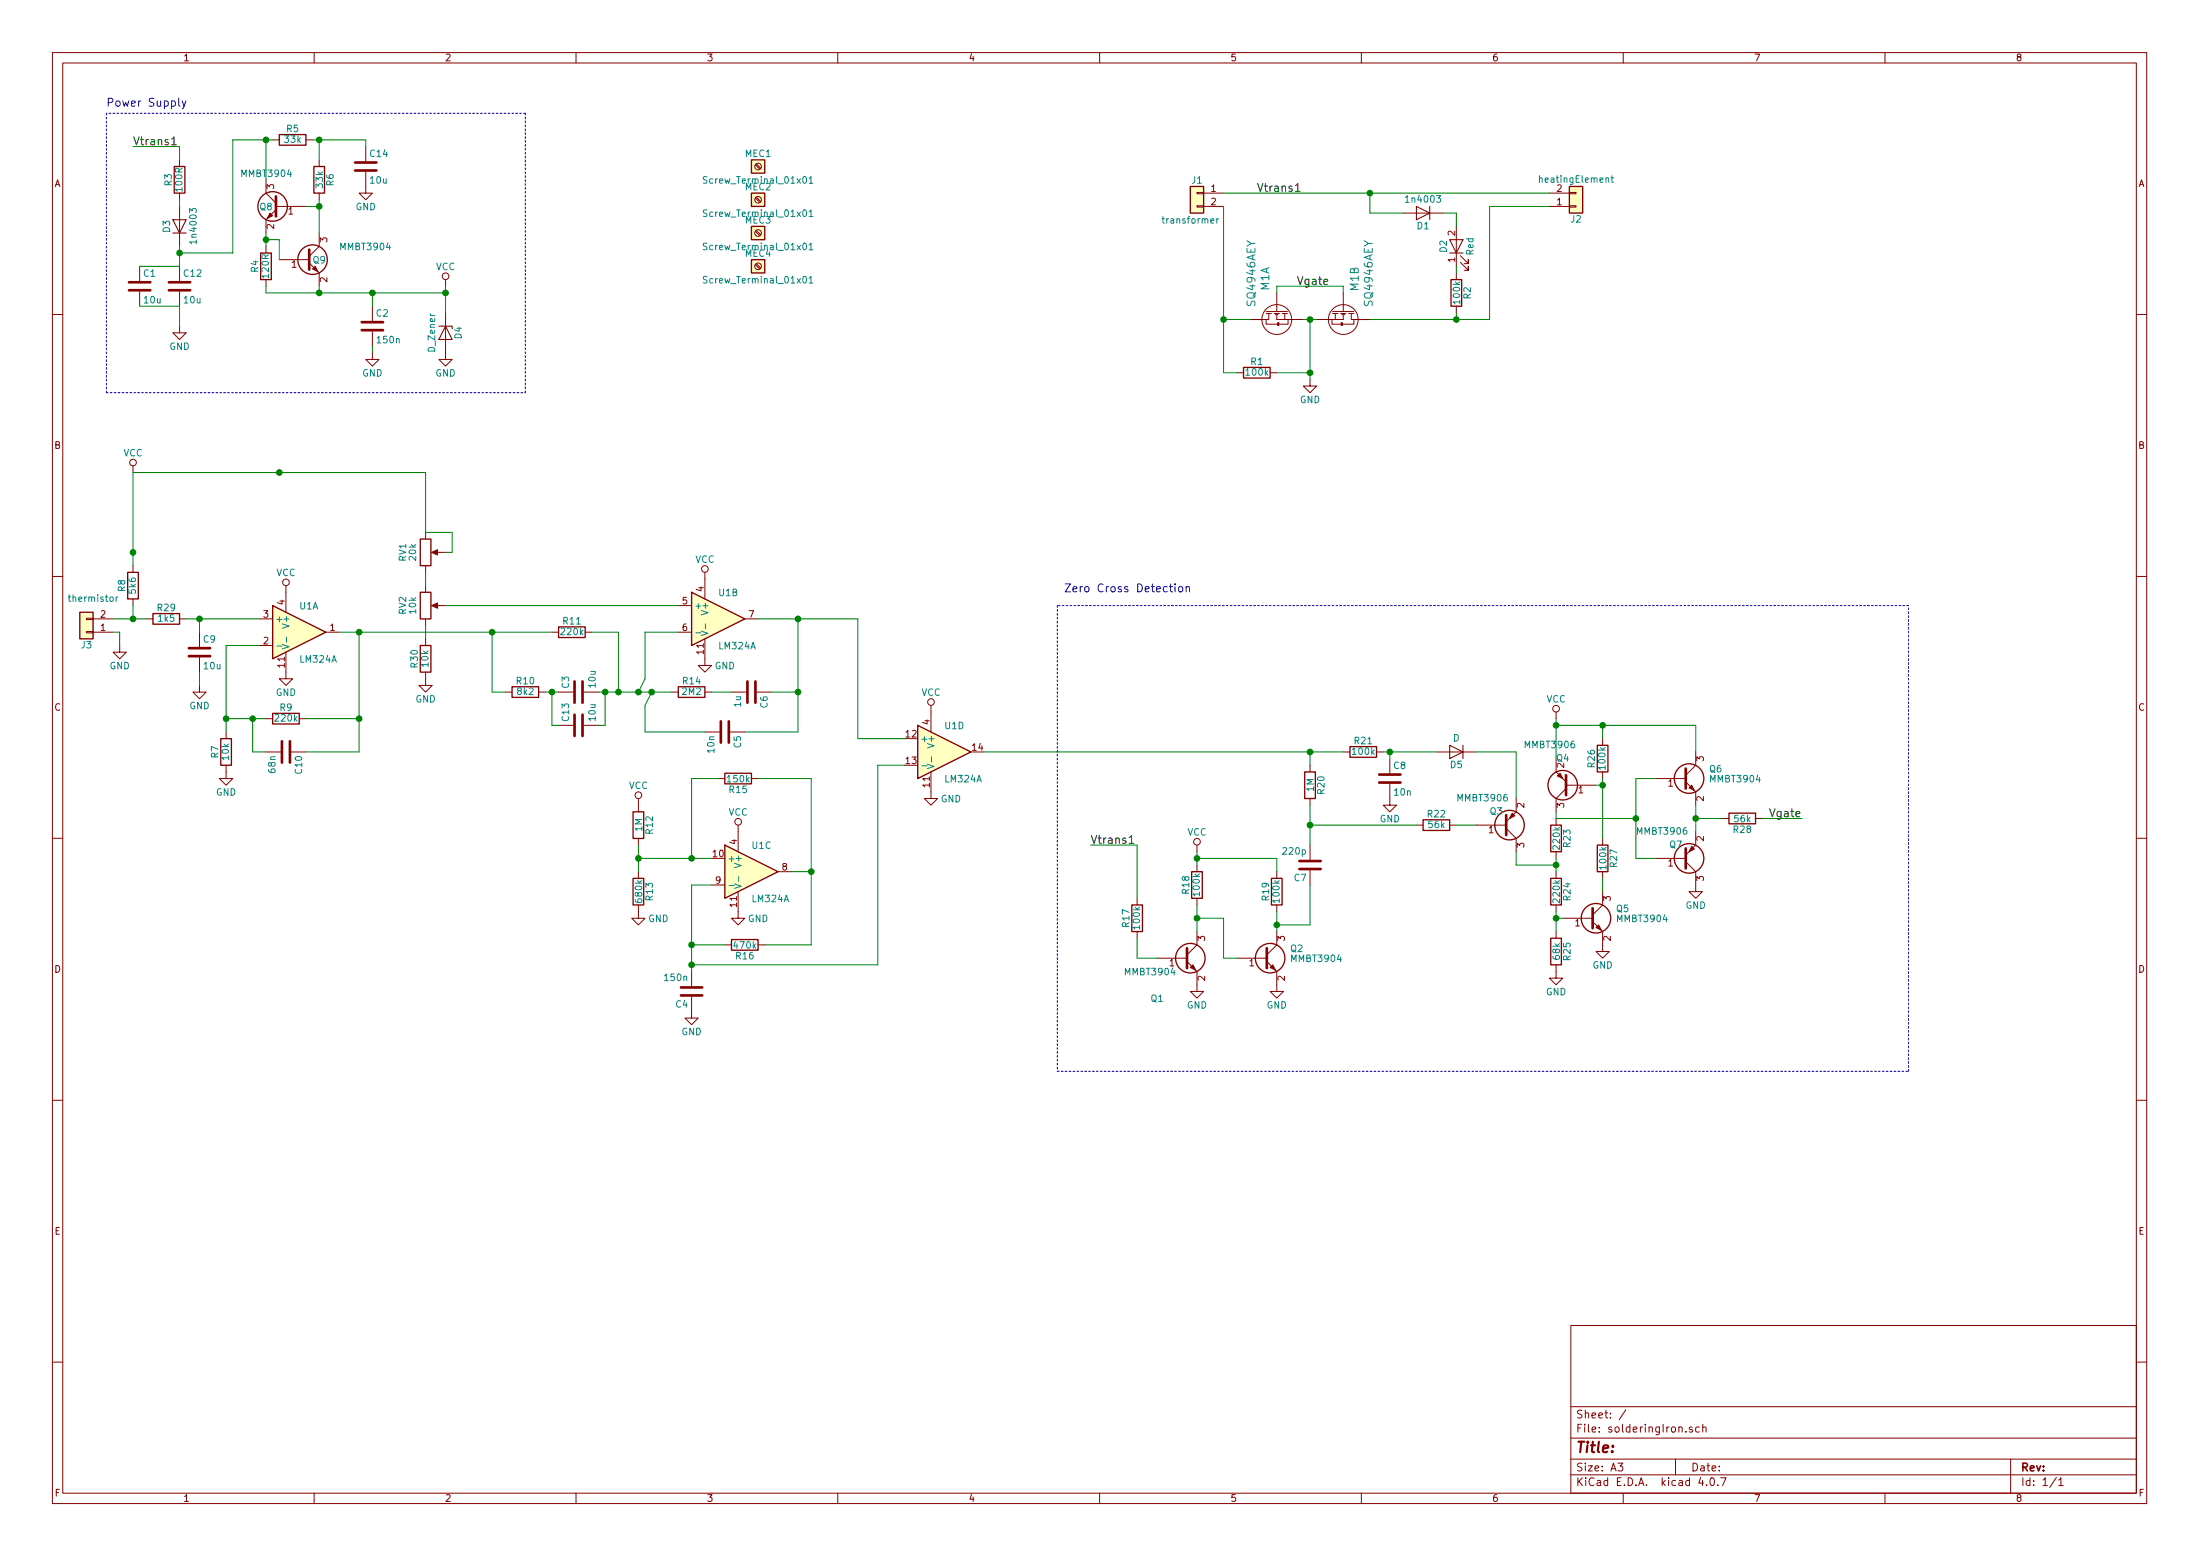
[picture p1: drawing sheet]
EESchema Schematic File Version 2
LIBS:power
LIBS:device
LIBS:transistors
LIBS:conn
LIBS:linear
LIBS:regul
LIBS:74xx
LIBS:cmos4000
LIBS:adc-dac
LIBS:memory
LIBS:xilinx
LIBS:microcontrollers
LIBS:dsp
LIBS:microchip
LIBS:analog_switches
LIBS:motorola
LIBS:texas
LIBS:intel
LIBS:audio
LIBS:interface
LIBS:digital-audio
LIBS:philips
LIBS:display
LIBS:cypress
LIBS:siliconi
LIBS:opto
LIBS:atmel
LIBS:contrib
LIBS:valves
EELAYER 25 0
EELAYER END
$Descr A3 16535 11693
encoding utf-8
Sheet 1 1
Title ""
Date ""
Rev ""
Comp ""
Comment1 ""
Comment2 ""
Comment3 ""
Comment4 ""
$EndDescr
$Comp
L MMBT3904 Q1
U 1 1
P 8900 7200
F 0 "Q1" H 8650 6900 50  0000 L CNN
F 1 "MMBT3904" H 8450 7100 50  0000 L CNN
F 2 "TO_SOT_Packages_SMD:SOT-23" H 9100 7125 50  0001 L CIN
F 3 "" H 8900 7200 50  0001 L CNN
	1    8900 7200
	1    0    0    -1  
$EndComp
$Comp
L SQ4946AEY-RESCUE-solderingIron M1
U 1 1
P 9600 2400
F 0 "M1" H 9295 2490 60  0000 C CNN
F 1 "SQ4946AEY" H 9255 2595 60  0000 C CNN
F 2 "seb_fp:soic_8" H 9255 2595 60  0001 C CNN
F 3 "" H 9255 2595 60  0001 C CNN
	1    9600 2400
	0    -1   1    0   
$EndComp
$Comp
L SQ4946AEY-RESCUE-solderingIron M1
U 2 1
P 10100 2400
F 0 "M1" H 9795 2490 60  0000 C CNN
F 1 "SQ4946AEY" H 9755 2595 60  0000 C CNN
F 2 "seb_fp:soic_8" H 9755 2595 60  0001 C CNN
F 3 "" H 9755 2595 60  0001 C CNN
	2    10100 2400
	0    1    1    0   
$EndComp
$Comp
L Conn_01x02 J1
U 1 1
P 9000 1450
F 0 "J1" H 9000 1550 50  0000 C CNN
F 1 "transformer" H 9050 1250 50  0000 C CNN
F 2 "seb_fp:screwTerminal5.08_2" H 9000 1450 50  0001 C CNN
F 3 "" H 9000 1450 50  0001 C CNN
	1    9000 1450
	-1   0    0    -1  
$EndComp
Wire Wire Line
	9200 1550 9200 2800
Wire Wire Line
	9600 2200 9600 2150
Wire Wire Line
	9600 2150 10100 2150
Wire Wire Line
	10100 2150 10100 2200
$Comp
L D D3
U 1 1
P 1350 1700
F 0 "D3" H 1350 1800 50  0000 C CNN
F 1 "1n4003" H 1350 1600 50  0000 C CNN
F 2 "Diodes_SMD:D_SOD-123" H 1350 1700 50  0001 C CNN
F 3 "" H 1350 1700 50  0001 C CNN
	1    1350 1700
	0    -1   -1   0   
$EndComp
Text Label 9450 1450 0    60   ~ 0
Vtrans1
Connection ~ 1350 1900
$Comp
L GND #PWR01
U 1 1
P 1350 2450
F 0 "#PWR01" H 1350 2200 50  0001 C CNN
F 1 "GND" H 1350 2300 50  0000 C CNN
F 2 "" H 1350 2450 50  0001 C CNN
F 3 "" H 1350 2450 50  0001 C CNN
	1    1350 2450
	1    0    0    -1  
$EndComp
$Comp
L LM324A U1
U 3 1
P 5650 6550
F 0 "U1" H 5650 6750 50  0000 L CNN
F 1 "LM324A" H 5650 6350 50  0000 L CNN
F 2 "seb_fp:soic_14" H 5600 6650 50  0001 C CNN
F 3 "" H 5700 6750 50  0001 C CNN
	3    5650 6550
	1    0    0    -1  
$EndComp
Wire Wire Line
	9200 1450 11650 1450
Wire Wire Line
	11650 1550 11200 1550
Text Label 9750 2150 0    60   ~ 0
Vgate
Text Label 1000 1100 0    60   ~ 0
Vtrans1
Wire Wire Line
	1350 1100 1000 1100
Wire Wire Line
	1350 1850 1350 2000
Wire Wire Line
	1350 1200 1350 1100
$Comp
L R R17
U 1 1
P 8550 6900
F 0 "R17" V 8630 6900 50  0000 C CNN
F 1 "100k" V 8550 6900 50  0000 C CNN
F 2 "Resistors_SMD:R_0805" V 8480 6900 50  0001 C CNN
F 3 "" H 8550 6900 50  0001 C CNN
	1    8550 6900
	-1   0    0    1   
$EndComp
$Comp
L R R18
U 1 1
P 9000 6650
F 0 "R18" V 9080 6650 50  0000 C CNN
F 1 "100k" V 9000 6650 50  0000 C CNN
F 2 "Resistors_SMD:R_0805" V 8930 6650 50  0001 C CNN
F 3 "" H 9000 6650 50  0001 C CNN
	1    9000 6650
	-1   0    0    1   
$EndComp
$Comp
L MMBT3904 Q2
U 1 1
P 9500 7200
F 0 "Q2" H 9700 7275 50  0000 L CNN
F 1 "MMBT3904" H 9700 7200 50  0000 L CNN
F 2 "TO_SOT_Packages_SMD:SOT-23" H 9700 7125 50  0001 L CIN
F 3 "" H 9500 7200 50  0001 L CNN
	1    9500 7200
	1    0    0    -1  
$EndComp
$Comp
L R R19
U 1 1
P 9600 6700
F 0 "R19" V 9680 6700 50  0000 C CNN
F 1 "100k" V 9600 6700 50  0000 C CNN
F 2 "Resistors_SMD:R_0805" V 9530 6700 50  0001 C CNN
F 3 "" H 9600 6700 50  0001 C CNN
	1    9600 6700
	-1   0    0    1   
$EndComp
Wire Wire Line
	8550 6350 8550 6750
Wire Wire Line
	8550 6350 8200 6350
Text Label 8200 6350 0    60   ~ 0
Vtrans1
Wire Wire Line
	8700 7200 8550 7200
Wire Wire Line
	8550 7200 8550 7050
Wire Wire Line
	9000 6800 9000 7000
$Comp
L GND #PWR02
U 1 1
P 9000 7400
F 0 "#PWR02" H 9000 7150 50  0001 C CNN
F 1 "GND" H 9000 7250 50  0000 C CNN
F 2 "" H 9000 7400 50  0001 C CNN
F 3 "" H 9000 7400 50  0001 C CNN
	1    9000 7400
	1    0    0    -1  
$EndComp
$Comp
L GND #PWR03
U 1 1
P 9600 7400
F 0 "#PWR03" H 9600 7150 50  0001 C CNN
F 1 "GND" H 9600 7250 50  0000 C CNN
F 2 "" H 9600 7400 50  0001 C CNN
F 3 "" H 9600 7400 50  0001 C CNN
	1    9600 7400
	1    0    0    -1  
$EndComp
Wire Wire Line
	9000 6400 9000 6500
$Comp
L VCC #PWR04
U 1 1
P 9000 6400
F 0 "#PWR04" H 9000 6250 50  0001 C CNN
F 1 "VCC" H 9000 6550 50  0000 C CNN
F 2 "" H 9000 6400 50  0001 C CNN
F 3 "" H 9000 6400 50  0001 C CNN
	1    9000 6400
	1    0    0    -1  
$EndComp
Wire Wire Line
	9200 7200 9300 7200
Connection ~ 9000 6900
Wire Wire Line
	9600 6850 9600 7000
$Comp
L MMBT3906 Q4
U 1 1
P 11800 5900
F 0 "Q4" H 11800 5700 50  0000 L CNN
F 1 "MMBT3906" H 11750 5600 50  0000 L CNN
F 2 "TO_SOT_Packages_SMD:SOT-23" H 12000 5825 50  0001 L CIN
F 3 "" H 11800 5900 50  0001 L CNN
	1    11800 5900
	-1   0    0    1   
$EndComp
$Comp
L MMBT3904 Q5
U 1 1
P 11950 6900
F 0 "Q5" H 12150 6975 50  0000 L CNN
F 1 "MMBT3904" H 12150 6900 50  0000 L CNN
F 2 "TO_SOT_Packages_SMD:SOT-23" H 12150 6825 50  0001 L CIN
F 3 "" H 11950 6900 50  0001 L CNN
	1    11950 6900
	1    0    0    -1  
$EndComp
$Comp
L R R24
U 1 1
P 11700 6700
F 0 "R24" V 11780 6700 50  0000 C CNN
F 1 "220k" V 11700 6700 50  0000 C CNN
F 2 "Resistors_SMD:R_0805" V 11630 6700 50  0001 C CNN
F 3 "" H 11700 6700 50  0001 C CNN
	1    11700 6700
	1    0    0    -1  
$EndComp
$Comp
L R R27
U 1 1
P 12050 6450
F 0 "R27" V 12130 6450 50  0000 C CNN
F 1 "100k" V 12050 6450 50  0000 C CNN
F 2 "Resistors_SMD:R_0805" V 11980 6450 50  0001 C CNN
F 3 "" H 12050 6450 50  0001 C CNN
	1    12050 6450
	1    0    0    -1  
$EndComp
$Comp
L R R25
U 1 1
P 11700 7150
F 0 "R25" V 11780 7150 50  0000 C CNN
F 1 "68k" V 11700 7150 50  0000 C CNN
F 2 "Resistors_SMD:R_0805" V 11630 7150 50  0001 C CNN
F 3 "" H 11700 7150 50  0001 C CNN
	1    11700 7150
	1    0    0    -1  
$EndComp
$Comp
L R R26
U 1 1
P 12050 5700
F 0 "R26" V 12130 5700 50  0000 C CNN
F 1 "100k" V 12050 5700 50  0000 C CNN
F 2 "Resistors_SMD:R_0805" V 11980 5700 50  0001 C CNN
F 3 "" H 12050 5700 50  0001 C CNN
	1    12050 5700
	-1   0    0    1   
$EndComp
Wire Wire Line
	11700 6850 11700 7000
Wire Wire Line
	11750 6900 11700 6900
Connection ~ 11700 6900
Wire Wire Line
	12050 5850 12050 6300
Wire Wire Line
	12000 5900 12050 5900
Connection ~ 12050 5900
Wire Wire Line
	11700 5400 11700 5700
Wire Wire Line
	11700 5450 12750 5450
Wire Wire Line
	12050 5450 12050 5550
Wire Wire Line
	12050 6700 12050 6600
$Comp
L GND #PWR05
U 1 1
P 11700 7300
F 0 "#PWR05" H 11700 7050 50  0001 C CNN
F 1 "GND" H 11700 7150 50  0000 C CNN
F 2 "" H 11700 7300 50  0001 C CNN
F 3 "" H 11700 7300 50  0001 C CNN
	1    11700 7300
	1    0    0    -1  
$EndComp
$Comp
L GND #PWR06
U 1 1
P 12050 7100
F 0 "#PWR06" H 12050 6850 50  0001 C CNN
F 1 "GND" H 12050 6950 50  0000 C CNN
F 2 "" H 12050 7100 50  0001 C CNN
F 3 "" H 12050 7100 50  0001 C CNN
	1    12050 7100
	1    0    0    -1  
$EndComp
$Comp
L C C7
U 1 1
P 9850 6500
F 0 "C7" H 9875 6600 50  0000 L CNN
F 1 "220p" H 9875 6400 50  0000 L CNN
F 2 "Capacitors_SMD:C_0805" H 9888 6350 50  0001 C CNN
F 3 "" H 9850 6500 50  0001 C CNN
	1    9850 6500
	-1   0    0    1   
$EndComp
Connection ~ 9600 6950
$Comp
L R R23
U 1 1
P 11700 6300
F 0 "R23" V 11780 6300 50  0000 C CNN
F 1 "220k" V 11700 6300 50  0000 C CNN
F 2 "Resistors_SMD:R_0805" V 11630 6300 50  0001 C CNN
F 3 "" H 11700 6300 50  0001 C CNN
	1    11700 6300
	1    0    0    -1  
$EndComp
Wire Wire Line
	11400 6500 11700 6500
Wire Wire Line
	11700 6450 11700 6550
Connection ~ 11700 6500
Wire Wire Line
	11700 6150 11700 6100
Wire Wire Line
	11400 5650 11400 6000
Wire Wire Line
	11400 6400 11400 6500
Connection ~ 11700 5450
Wire Wire Line
	11700 6150 12300 6150
$Comp
L R R28
U 1 1
P 13100 6150
F 0 "R28" V 13180 6150 50  0000 C CNN
F 1 "56k" V 13100 6150 50  0000 C CNN
F 2 "Resistors_SMD:R_0805" V 13030 6150 50  0001 C CNN
F 3 "" H 13100 6150 50  0001 C CNN
	1    13100 6150
	0    1    1    0   
$EndComp
Wire Wire Line
	13250 6150 13550 6150
Text Label 13300 6150 0    60   ~ 0
Vgate
$Comp
L LM324A U1
U 1 1
P 2250 4750
F 0 "U1" H 2250 4950 50  0000 L CNN
F 1 "LM324A" H 2250 4550 50  0000 L CNN
F 2 "seb_fp:soic_14" H 2200 4850 50  0001 C CNN
F 3 "" H 2300 4950 50  0001 C CNN
	1    2250 4750
	1    0    0    -1  
$EndComp
$Comp
L R R7
U 1 1
P 1700 5650
F 0 "R7" V 1780 5650 50  0000 C CNN
F 1 "10k" V 1700 5650 50  0000 C CNN
F 2 "Resistors_SMD:R_0805" V 1630 5650 50  0001 C CNN
F 3 "" H 1700 5650 50  0001 C CNN
	1    1700 5650
	-1   0    0    1   
$EndComp
$Comp
L R R9
U 1 1
P 2150 5400
F 0 "R9" V 2230 5400 50  0000 C CNN
F 1 "220k" V 2150 5400 50  0000 C CNN
F 2 "Resistors_SMD:R_0805" V 2080 5400 50  0001 C CNN
F 3 "" H 2150 5400 50  0001 C CNN
	1    2150 5400
	0    -1   -1   0   
$EndComp
$Comp
L GND #PWR07
U 1 1
P 2150 5050
F 0 "#PWR07" H 2150 4800 50  0001 C CNN
F 1 "GND" H 2150 4900 50  0000 C CNN
F 2 "" H 2150 5050 50  0001 C CNN
F 3 "" H 2150 5050 50  0001 C CNN
	1    2150 5050
	1    0    0    -1  
$EndComp
Wire Wire Line
	1700 4850 1700 5500
Wire Wire Line
	1700 4850 1950 4850
Wire Wire Line
	1700 5400 2000 5400
Connection ~ 1700 5400
Wire Wire Line
	2700 4750 2700 5650
Wire Wire Line
	2700 5400 2300 5400
$Comp
L GND #PWR08
U 1 1
P 1700 5800
F 0 "#PWR08" H 1700 5550 50  0001 C CNN
F 1 "GND" H 1700 5650 50  0000 C CNN
F 2 "" H 1700 5800 50  0001 C CNN
F 3 "" H 1700 5800 50  0001 C CNN
	1    1700 5800
	1    0    0    -1  
$EndComp
$Comp
L LM324A U1
U 4 1
P 7100 5650
F 0 "U1" H 7100 5850 50  0000 L CNN
F 1 "LM324A" H 7100 5450 50  0000 L CNN
F 2 "seb_fp:soic_14" H 7050 5750 50  0001 C CNN
F 3 "" H 7150 5850 50  0001 C CNN
	4    7100 5650
	1    0    0    -1  
$EndComp
$Comp
L LM324A U1
U 2 1
P 5400 4650
F 0 "U1" H 5400 4850 50  0000 L CNN
F 1 "LM324A" H 5400 4450 50  0000 L CNN
F 2 "seb_fp:soic_14" H 5350 4750 50  0001 C CNN
F 3 "" H 5450 4850 50  0001 C CNN
	2    5400 4650
	1    0    0    -1  
$EndComp
$Comp
L POT RV1
U 1 1
P 3200 4150
F 0 "RV1" V 3025 4150 50  0000 C CNN
F 1 "20k" V 3100 4150 50  0000 C CNN
F 2 "seb_fp:bluePot" H 3200 4150 50  0001 C CNN
F 3 "" H 3200 4150 50  0001 C CNN
	1    3200 4150
	1    0    0    1   
$EndComp
$Comp
L POT RV2
U 1 1
P 3200 4550
F 0 "RV2" V 3025 4550 50  0000 C CNN
F 1 "10k" V 3100 4550 50  0000 C CNN
F 2 "seb_fp:jst2.0_3" H 3200 4550 50  0001 C CNN
F 3 "" H 3200 4550 50  0001 C CNN
	1    3200 4550
	1    0    0    -1  
$EndComp
$Comp
L GND #PWR09
U 1 1
P 3200 5100
F 0 "#PWR09" H 3200 4850 50  0001 C CNN
F 1 "GND" H 3200 4950 50  0000 C CNN
F 2 "" H 3200 5100 50  0001 C CNN
F 3 "" H 3200 5100 50  0001 C CNN
	1    3200 5100
	1    0    0    -1  
$EndComp
$Comp
L VCC #PWR010
U 1 1
P 1000 3550
F 0 "#PWR010" H 1000 3400 50  0001 C CNN
F 1 "VCC" H 1000 3700 50  0000 C CNN
F 2 "" H 1000 3550 50  0001 C CNN
F 3 "" H 1000 3550 50  0001 C CNN
	1    1000 3550
	1    0    0    -1  
$EndComp
Wire Wire Line
	3200 4300 3200 4400
Wire Wire Line
	3200 4700 3200 4800
Wire Wire Line
	3350 4150 3400 4150
Wire Wire Line
	3400 4150 3400 4000
Wire Wire Line
	3400 4000 3200 4000
$Comp
L VCC #PWR011
U 1 1
P 2150 4450
F 0 "#PWR011" H 2150 4300 50  0001 C CNN
F 1 "VCC" H 2150 4600 50  0000 C CNN
F 2 "" H 2150 4450 50  0001 C CNN
F 3 "" H 2150 4450 50  0001 C CNN
	1    2150 4450
	1    0    0    -1  
$EndComp
Connection ~ 2700 4750
$Comp
L R R14
U 1 1
P 5200 5200
F 0 "R14" V 5280 5200 50  0000 C CNN
F 1 "2M2" V 5200 5200 50  0000 C CNN
F 2 "Resistors_SMD:R_0805" V 5130 5200 50  0001 C CNN
F 3 "" H 5200 5200 50  0001 C CNN
	1    5200 5200
	0    -1   -1   0   
$EndComp
$Comp
L C C6
U 1 1
P 5650 5200
F 0 "C6" H 5675 5300 50  0000 L CNN
F 1 "1u" H 5675 5100 50  0000 L CNN
F 2 "Capacitors_SMD:C_0805" H 5688 5050 50  0001 C CNN
F 3 "" H 5650 5200 50  0001 C CNN
	1    5650 5200
	0    1    1    0   
$EndComp
$Comp
L R R11
U 1 1
P 4300 4750
F 0 "R11" V 4380 4750 50  0000 C CNN
F 1 "220k" V 4300 4750 50  0000 C CNN
F 2 "Resistors_SMD:R_0805" V 4230 4750 50  0001 C CNN
F 3 "" H 4300 4750 50  0001 C CNN
	1    4300 4750
	0    -1   -1   0   
$EndComp
Wire Wire Line
	4450 4750 4650 4750
Wire Wire Line
	4650 4750 4650 5200
Wire Wire Line
	4500 5200 5050 5200
Connection ~ 4650 5200
Wire Wire Line
	5100 4750 4850 4750
Wire Wire Line
	5350 5200 5500 5200
Wire Wire Line
	5800 5200 6000 5200
Wire Wire Line
	6000 4650 6000 5500
Wire Wire Line
	5700 4650 6450 4650
$Comp
L R R10
U 1 1
P 3950 5200
F 0 "R10" V 4030 5200 50  0000 C CNN
F 1 "8k2" V 3950 5200 50  0000 C CNN
F 2 "Resistors_SMD:R_0805" V 3880 5200 50  0001 C CNN
F 3 "" H 3950 5200 50  0001 C CNN
	1    3950 5200
	0    -1   -1   0   
$EndComp
Wire Wire Line
	3800 5200 3700 5200
Wire Wire Line
	2550 4750 4150 4750
Wire Wire Line
	4100 5200 4200 5200
Wire Wire Line
	3700 5200 3700 4750
Connection ~ 3700 4750
Wire Wire Line
	5100 4550 3350 4550
$Comp
L VCC #PWR012
U 1 1
P 5300 4350
F 0 "#PWR012" H 5300 4200 50  0001 C CNN
F 1 "VCC" H 5300 4500 50  0000 C CNN
F 2 "" H 5300 4350 50  0001 C CNN
F 3 "" H 5300 4350 50  0001 C CNN
	1    5300 4350
	1    0    0    -1  
$EndComp
$Comp
L GND #PWR013
U 1 1
P 5300 4950
F 0 "#PWR013" H 5300 4700 50  0001 C CNN
F 1 "GND" H 5450 4900 50  0000 C CNN
F 2 "" H 5300 4950 50  0001 C CNN
F 3 "" H 5300 4950 50  0001 C CNN
	1    5300 4950
	1    0    0    -1  
$EndComp
$Comp
L R R12
U 1 1
P 4800 6200
F 0 "R12" V 4880 6200 50  0000 C CNN
F 1 "1M" V 4800 6200 50  0000 C CNN
F 2 "Resistors_SMD:R_0805" V 4730 6200 50  0001 C CNN
F 3 "" H 4800 6200 50  0001 C CNN
	1    4800 6200
	1    0    0    -1  
$EndComp
$Comp
L R R13
U 1 1
P 4800 6700
F 0 "R13" V 4880 6700 50  0000 C CNN
F 1 "680k" V 4800 6700 50  0000 C CNN
F 2 "Resistors_SMD:R_0805" V 4730 6700 50  0001 C CNN
F 3 "" H 4800 6700 50  0001 C CNN
	1    4800 6700
	1    0    0    -1  
$EndComp
$Comp
L R R16
U 1 1
P 5600 7100
F 0 "R16" V 5680 7100 50  0000 C CNN
F 1 "470k" V 5600 7100 50  0000 C CNN
F 2 "Resistors_SMD:R_0805" V 5530 7100 50  0001 C CNN
F 3 "" H 5600 7100 50  0001 C CNN
	1    5600 7100
	0    1    1    0   
$EndComp
$Comp
L R R15
U 1 1
P 5550 5850
F 0 "R15" V 5630 5850 50  0000 C CNN
F 1 "150k" V 5550 5850 50  0000 C CNN
F 2 "Resistors_SMD:R_0805" V 5480 5850 50  0001 C CNN
F 3 "" H 5550 5850 50  0001 C CNN
	1    5550 5850
	0    1    1    0   
$EndComp
$Comp
L VCC #PWR014
U 1 1
P 5550 6250
F 0 "#PWR014" H 5550 6100 50  0001 C CNN
F 1 "VCC" H 5550 6400 50  0000 C CNN
F 2 "" H 5550 6250 50  0001 C CNN
F 3 "" H 5550 6250 50  0001 C CNN
	1    5550 6250
	1    0    0    -1  
$EndComp
$Comp
L C C4
U 1 1
P 5200 7450
F 0 "C4" H 5225 7550 50  0000 L CNN
F 1 "150n" H 5225 7350 50  0000 L CNN
F 2 "Capacitors_SMD:C_0805" H 5238 7300 50  0001 C CNN
F 3 "" H 5200 7450 50  0001 C CNN
	1    5200 7450
	-1   0    0    1   
$EndComp
$Comp
L GND #PWR015
U 1 1
P 5550 6850
F 0 "#PWR015" H 5550 6600 50  0001 C CNN
F 1 "GND" H 5700 6800 50  0000 C CNN
F 2 "" H 5550 6850 50  0001 C CNN
F 3 "" H 5550 6850 50  0001 C CNN
	1    5550 6850
	1    0    0    -1  
$EndComp
Wire Wire Line
	6100 7100 5750 7100
Wire Wire Line
	5450 7100 5200 7100
Wire Wire Line
	5200 6650 5200 7300
Wire Wire Line
	5200 6650 5350 6650
Connection ~ 5200 7100
$Comp
L GND #PWR016
U 1 1
P 5200 7600
F 0 "#PWR016" H 5200 7350 50  0001 C CNN
F 1 "GND" H 5200 7450 50  0000 C CNN
F 2 "" H 5200 7600 50  0001 C CNN
F 3 "" H 5200 7600 50  0001 C CNN
	1    5200 7600
	1    0    0    -1  
$EndComp
Wire Wire Line
	5700 5850 6100 5850
Wire Wire Line
	5950 6550 6100 6550
Wire Wire Line
	5400 5850 5200 5850
Wire Wire Line
	5200 5850 5200 6450
Wire Wire Line
	4800 6450 5350 6450
Connection ~ 5200 6450
$Comp
L VCC #PWR017
U 1 1
P 4800 6050
F 0 "#PWR017" H 4800 5900 50  0001 C CNN
F 1 "VCC" H 4800 6200 50  0000 C CNN
F 2 "" H 4800 6050 50  0001 C CNN
F 3 "" H 4800 6050 50  0001 C CNN
	1    4800 6050
	1    0    0    -1  
$EndComp
$Comp
L GND #PWR018
U 1 1
P 4800 6850
F 0 "#PWR018" H 4800 6600 50  0001 C CNN
F 1 "GND" H 4950 6800 50  0000 C CNN
F 2 "" H 4800 6850 50  0001 C CNN
F 3 "" H 4800 6850 50  0001 C CNN
	1    4800 6850
	1    0    0    -1  
$EndComp
Wire Wire Line
	4800 6350 4800 6550
Connection ~ 4800 6450
Connection ~ 6000 4650
Wire Wire Line
	6800 5550 6450 5550
Wire Wire Line
	6450 5550 6450 4650
Wire Wire Line
	6600 5750 6800 5750
$Comp
L MMBT3904 Q6
U 1 1
P 12650 5850
F 0 "Q6" H 12850 5925 50  0000 L CNN
F 1 "MMBT3904" H 12850 5850 50  0000 L CNN
F 2 "TO_SOT_Packages_SMD:SOT-23" H 12850 5775 50  0001 L CIN
F 3 "" H 12650 5850 50  0001 L CNN
	1    12650 5850
	1    0    0    -1  
$EndComp
$Comp
L MMBT3906 Q7
U 1 1
P 12650 6450
F 0 "Q7" H 12550 6350 50  0000 L CNN
F 1 "MMBT3906" H 12300 6250 50  0000 L CNN
F 2 "TO_SOT_Packages_SMD:SOT-23" H 12850 6375 50  0001 L CIN
F 3 "" H 12650 6450 50  0001 L CNN
	1    12650 6450
	1    0    0    1   
$EndComp
Wire Wire Line
	12450 5850 12300 5850
Connection ~ 12300 6150
Wire Wire Line
	12750 6050 12750 6250
Connection ~ 12050 5450
$Comp
L GND #PWR019
U 1 1
P 12750 6650
F 0 "#PWR019" H 12750 6400 50  0001 C CNN
F 1 "GND" H 12750 6500 50  0000 C CNN
F 2 "" H 12750 6650 50  0001 C CNN
F 3 "" H 12750 6650 50  0001 C CNN
	1    12750 6650
	1    0    0    -1  
$EndComp
Wire Wire Line
	12300 6450 12450 6450
Connection ~ 12750 6150
Wire Wire Line
	12300 5850 12300 6450
Wire Wire Line
	12750 5450 12750 5650
Wire Wire Line
	12950 6150 12750 6150
$Comp
L MMBT3906 Q3
U 1 1
P 11300 6200
F 0 "Q3" H 11200 6100 50  0000 L CNN
F 1 "MMBT3906" H 10950 6000 50  0000 L CNN
F 2 "TO_SOT_Packages_SMD:SOT-23" H 11500 6125 50  0001 L CIN
F 3 "" H 11300 6200 50  0001 L CNN
	1    11300 6200
	1    0    0    1   
$EndComp
$Comp
L GND #PWR020
U 1 1
P 900 4850
F 0 "#PWR020" H 900 4600 50  0001 C CNN
F 1 "GND" H 900 4700 50  0000 C CNN
F 2 "" H 900 4850 50  0001 C CNN
F 3 "" H 900 4850 50  0001 C CNN
	1    900  4850
	1    0    0    -1  
$EndComp
$Comp
L R R8
U 1 1
P 1000 4400
F 0 "R8" V 1080 4400 50  0000 C CNN
F 1 "5k6" V 1000 4400 50  0000 C CNN
F 2 "Resistors_SMD:R_0805" V 930 4400 50  0001 C CNN
F 3 "" H 1000 4400 50  0001 C CNN
	1    1000 4400
	-1   0    0    1   
$EndComp
$Comp
L C C5
U 1 1
P 5450 5500
F 0 "C5" H 5475 5600 50  0000 L CNN
F 1 "10n" H 5475 5400 50  0000 L CNN
F 2 "Capacitors_SMD:C_0805" H 5488 5350 50  0001 C CNN
F 3 "" H 5450 5500 50  0001 C CNN
	1    5450 5500
	0    1    1    0   
$EndComp
Wire Wire Line
	6000 5500 5600 5500
Connection ~ 6000 5200
Wire Wire Line
	5300 5500 4850 5500
Wire Wire Line
	4850 5500 4850 5300
Wire Wire Line
	4850 5300 4900 5200
Connection ~ 4900 5200
Wire Wire Line
	4850 4750 4850 5100
Wire Wire Line
	4850 5100 4800 5200
Connection ~ 4800 5200
$Comp
L R R1
U 1 1
P 9450 2800
F 0 "R1" V 9530 2800 50  0000 C CNN
F 1 "100k" V 9450 2800 50  0000 C CNN
F 2 "Resistors_SMD:R_0805" V 9380 2800 50  0001 C CNN
F 3 "" H 9450 2800 50  0001 C CNN
	1    9450 2800
	0    -1   -1   0   
$EndComp
Connection ~ 9200 2400
$Comp
L R R22
U 1 1
P 10800 6200
F 0 "R22" V 10880 6200 50  0000 C CNN
F 1 "56k" V 10800 6200 50  0000 C CNN
F 2 "Resistors_SMD:R_0805" V 10730 6200 50  0001 C CNN
F 3 "" H 10800 6200 50  0001 C CNN
	1    10800 6200
	0    -1   -1   0   
$EndComp
$Comp
L R R20
U 1 1
P 9850 5900
F 0 "R20" V 9930 5900 50  0000 C CNN
F 1 "1M" V 9850 5900 50  0000 C CNN
F 2 "Resistors_SMD:R_0805" V 9780 5900 50  0001 C CNN
F 3 "" H 9850 5900 50  0001 C CNN
	1    9850 5900
	1    0    0    -1  
$EndComp
$Comp
L D_Zener D4
U 1 1
P 3350 2500
F 0 "D4" H 3350 2600 50  0000 C CNN
F 1 "D_Zener" H 3350 2400 50  0000 C CNN
F 2 "Diodes_SMD:D_SOD-123" H 3350 2500 50  0001 C CNN
F 3 "" H 3350 2500 50  0001 C CNN
	1    3350 2500
	0    1    1    0   
$EndComp
$Comp
L GND #PWR021
U 1 1
P 3350 2650
F 0 "#PWR021" H 3350 2400 50  0001 C CNN
F 1 "GND" H 3350 2500 50  0000 C CNN
F 2 "" H 3350 2650 50  0001 C CNN
F 3 "" H 3350 2650 50  0001 C CNN
	1    3350 2650
	1    0    0    -1  
$EndComp
Wire Wire Line
	1350 1900 1750 1900
Wire Wire Line
	3350 2150 3350 2350
$Comp
L VCC #PWR022
U 1 1
P 3350 2150
F 0 "#PWR022" H 3350 2000 50  0001 C CNN
F 1 "VCC" H 3350 2300 50  0000 C CNN
F 2 "" H 3350 2150 50  0001 C CNN
F 3 "" H 3350 2150 50  0001 C CNN
	1    3350 2150
	1    0    0    -1  
$EndComp
Connection ~ 3350 2200
$Comp
L C C2
U 1 1
P 2800 2450
F 0 "C2" H 2825 2550 50  0000 L CNN
F 1 "150n" H 2825 2350 50  0000 L CNN
F 2 "Capacitors_SMD:C_0805" H 2838 2300 50  0001 C CNN
F 3 "" H 2800 2450 50  0001 C CNN
	1    2800 2450
	1    0    0    -1  
$EndComp
Wire Wire Line
	2800 2200 2800 2300
Connection ~ 2800 2200
$Comp
L GND #PWR023
U 1 1
P 2800 2650
F 0 "#PWR023" H 2800 2400 50  0001 C CNN
F 1 "GND" H 2800 2500 50  0000 C CNN
F 2 "" H 2800 2650 50  0001 C CNN
F 3 "" H 2800 2650 50  0001 C CNN
	1    2800 2650
	1    0    0    -1  
$EndComp
Wire Wire Line
	2800 2650 2800 2600
$Comp
L R R3
U 1 1
P 1350 1350
F 0 "R3" V 1430 1350 50  0000 C CNN
F 1 "100R" V 1350 1350 50  0000 C CNN
F 2 "Resistors_SMD:R_0805" V 1280 1350 50  0001 C CNN
F 3 "" H 1350 1350 50  0001 C CNN
	1    1350 1350
	-1   0    0    1   
$EndComp
Wire Wire Line
	1350 1550 1350 1500
$Comp
L D D5
U 1 1
P 10950 5650
F 0 "D5" H 10950 5750 50  0000 C CNN
F 1 "D" H 10950 5550 50  0000 C CNN
F 2 "Diodes_SMD:D_SOD-123" H 10950 5650 50  0001 C CNN
F 3 "" H 10950 5650 50  0001 C CNN
	1    10950 5650
	-1   0    0    1   
$EndComp
$Comp
L R R21
U 1 1
P 10250 5650
F 0 "R21" V 10330 5650 50  0000 C CNN
F 1 "100k" V 10250 5650 50  0000 C CNN
F 2 "Resistors_SMD:R_0805" V 10180 5650 50  0001 C CNN
F 3 "" H 10250 5650 50  0001 C CNN
	1    10250 5650
	0    -1   -1   0   
$EndComp
$Comp
L C C8
U 1 1
P 10450 5850
F 0 "C8" H 10475 5950 50  0000 L CNN
F 1 "10n" H 10475 5750 50  0000 L CNN
F 2 "Capacitors_SMD:C_0805" H 10488 5700 50  0001 C CNN
F 3 "" H 10450 5850 50  0001 C CNN
	1    10450 5850
	1    0    0    -1  
$EndComp
$Comp
L GND #PWR024
U 1 1
P 10450 6000
F 0 "#PWR024" H 10450 5750 50  0001 C CNN
F 1 "GND" H 10450 5850 50  0000 C CNN
F 2 "" H 10450 6000 50  0001 C CNN
F 3 "" H 10450 6000 50  0001 C CNN
	1    10450 6000
	1    0    0    -1  
$EndComp
Wire Wire Line
	10400 5650 10800 5650
Wire Wire Line
	10450 5700 10450 5650
Connection ~ 10450 5650
Wire Wire Line
	9850 5650 9850 5750
Connection ~ 9850 5650
Wire Wire Line
	9850 6050 9850 6350
Connection ~ 9850 6200
Wire Wire Line
	11100 5650 11400 5650
Wire Wire Line
	11100 6200 10950 6200
Wire Wire Line
	10650 6200 9850 6200
Wire Wire Line
	9600 6450 9600 6550
Connection ~ 9000 6450
$Comp
L VCC #PWR025
U 1 1
P 11700 5400
F 0 "#PWR025" H 11700 5250 50  0001 C CNN
F 1 "VCC" H 11700 5550 50  0000 C CNN
F 2 "" H 11700 5400 50  0001 C CNN
F 3 "" H 11700 5400 50  0001 C CNN
	1    11700 5400
	1    0    0    -1  
$EndComp
Wire Wire Line
	9200 6900 9200 7200
Wire Wire Line
	9200 6900 9000 6900
Wire Wire Line
	9000 6450 9600 6450
Wire Wire Line
	9850 6950 9850 6650
Wire Wire Line
	9850 6950 9600 6950
$Comp
L VCC #PWR026
U 1 1
P 7000 5350
F 0 "#PWR026" H 7000 5200 50  0001 C CNN
F 1 "VCC" H 7000 5500 50  0000 C CNN
F 2 "" H 7000 5350 50  0001 C CNN
F 3 "" H 7000 5350 50  0001 C CNN
	1    7000 5350
	1    0    0    -1  
$EndComp
$Comp
L GND #PWR027
U 1 1
P 7000 5950
F 0 "#PWR027" H 7000 5700 50  0001 C CNN
F 1 "GND" H 7150 5900 50  0000 C CNN
F 2 "" H 7000 5950 50  0001 C CNN
F 3 "" H 7000 5950 50  0001 C CNN
	1    7000 5950
	1    0    0    -1  
$EndComp
Wire Wire Line
	9200 2800 9300 2800
Wire Wire Line
	10300 2400 11200 2400
Wire Wire Line
	11200 2400 11200 1550
Wire Wire Line
	9600 2800 9850 2800
Wire Wire Line
	9850 2400 9850 2850
$Comp
L GND #PWR028
U 1 1
P 9850 2850
F 0 "#PWR028" H 9850 2600 50  0001 C CNN
F 1 "GND" H 9850 2700 50  0000 C CNN
F 2 "" H 9850 2850 50  0001 C CNN
F 3 "" H 9850 2850 50  0001 C CNN
	1    9850 2850
	1    0    0    -1  
$EndComp
Connection ~ 9850 2800
$Comp
L LED D2
U 1 1
P 10950 1850
F 0 "D2" H 10950 1950 50  0000 C CNN
F 1 "Red" H 10950 1750 50  0000 C CNN
F 2 "seb_fp:2.0jst" H 10950 1850 50  0001 C CNN
F 3 "" H 10950 1850 50  0001 C CNN
	1    10950 1850
	0    -1   -1   0   
$EndComp
$Comp
L R R2
U 1 1
P 10950 2200
F 0 "R2" V 11030 2200 50  0000 C CNN
F 1 "100k" V 10950 2200 50  0000 C CNN
F 2 "Resistors_SMD:R_0805" V 10880 2200 50  0001 C CNN
F 3 "" H 10950 2200 50  0001 C CNN
	1    10950 2200
	1    0    0    -1  
$EndComp
$Comp
L D D1
U 1 1
P 10700 1600
F 0 "D1" H 10700 1700 50  0000 C CNN
F 1 "1n4003" H 10700 1500 50  0000 C CNN
F 2 "Diodes_SMD:D_SOD-123" H 10700 1600 50  0001 C CNN
F 3 "" H 10700 1600 50  0001 C CNN
	1    10700 1600
	-1   0    0    1   
$EndComp
Wire Wire Line
	10550 1600 10300 1600
Wire Wire Line
	10300 1600 10300 1450
Connection ~ 10300 1450
Wire Wire Line
	10850 1600 10950 1600
Wire Wire Line
	10950 1600 10950 1700
Wire Wire Line
	10950 2000 10950 2050
Wire Wire Line
	10950 2350 10950 2400
Connection ~ 10950 2400
Wire Wire Line
	7400 5650 10100 5650
Wire Notes Line
	7950 4550 7950 8050
Wire Notes Line
	7950 8050 14350 8050
Wire Notes Line
	14350 8050 14350 4550
Wire Notes Line
	14350 4550 7950 4550
Text Notes 8000 4450 0    60   ~ 0
Zero Cross Detection
Wire Notes Line
	800  850  800  2950
Wire Notes Line
	800  2950 3950 2950
Wire Notes Line
	3950 2950 3950 850 
Wire Notes Line
	3950 850  800  850 
Text Notes 800  800  0    60   ~ 0
Power Supply\n
$Comp
L Conn_01x02 J3
U 1 1
P 650 4750
F 0 "J3" H 650 4850 50  0000 C CNN
F 1 "thermistor" H 600 4500 50  0000 C CNN
F 2 "seb_fp:2.0jst" H 650 4750 50  0001 C CNN
F 3 "" H 650 4750 50  0001 C CNN
	1    650  4750
	-1   0    0    1   
$EndComp
Wire Wire Line
	850  4750 900  4750
Wire Wire Line
	900  4750 900  4850
$Comp
L Conn_01x02 J2
U 1 1
P 11850 1550
F 0 "J2" H 11850 1650 50  0000 C CNN
F 1 "heatingElement" H 11850 1350 50  0000 C CNN
F 2 "seb_fp:screwTerminal5.08_2" H 11850 1550 50  0001 C CNN
F 3 "" H 11850 1550 50  0001 C CNN
	1    11850 1550
	1    0    0    1   
$EndComp
Wire Wire Line
	9400 2400 9200 2400
Wire Wire Line
	9800 2400 9900 2400
Connection ~ 9850 2400
Wire Wire Line
	6100 5850 6100 7100
Connection ~ 6100 6550
Wire Wire Line
	5200 7250 6600 7250
Wire Wire Line
	6600 7250 6600 5750
Connection ~ 5200 7250
$Comp
L R R29
U 1 1
P 1250 4650
F 0 "R29" V 1330 4650 50  0000 C CNN
F 1 "1k5" V 1250 4650 50  0000 C CNN
F 2 "Resistors_SMD:R_0805" V 1180 4650 50  0001 C CNN
F 3 "" H 1250 4650 50  0001 C CNN
	1    1250 4650
	0    -1   -1   0   
$EndComp
$Comp
L C C9
U 1 1
P 1500 4900
F 0 "C9" H 1525 5000 50  0000 L CNN
F 1 "10u" H 1525 4800 50  0000 L CNN
F 2 "Capacitors_SMD:C_0805" H 1538 4750 50  0001 C CNN
F 3 "" H 1500 4900 50  0001 C CNN
	1    1500 4900
	1    0    0    -1  
$EndComp
$Comp
L GND #PWR029
U 1 1
P 1500 5150
F 0 "#PWR029" H 1500 4900 50  0001 C CNN
F 1 "GND" H 1500 5000 50  0000 C CNN
F 2 "" H 1500 5150 50  0001 C CNN
F 3 "" H 1500 5150 50  0001 C CNN
	1    1500 5150
	1    0    0    -1  
$EndComp
Wire Wire Line
	1500 5150 1500 5050
Wire Wire Line
	1400 4650 1950 4650
Wire Wire Line
	1500 4750 1500 4650
Connection ~ 1500 4650
Wire Wire Line
	850  4650 1100 4650
Wire Wire Line
	1000 4550 1000 4650
Connection ~ 1000 4650
$Comp
L C C10
U 1 1
P 2150 5650
F 0 "C10" H 2175 5750 50  0000 L CNN
F 1 "68n" H 2175 5550 50  0000 L CNN
F 2 "Capacitors_SMD:C_0805" H 2188 5500 50  0001 C CNN
F 3 "" H 2150 5650 50  0001 C CNN
	1    2150 5650
	0    1    1    0   
$EndComp
Wire Wire Line
	2000 5650 1900 5650
Wire Wire Line
	1900 5650 1900 5400
Connection ~ 1900 5400
Wire Wire Line
	2700 5650 2300 5650
Connection ~ 2700 5400
$Comp
L MMBT3904 Q8
U 1 1
P 2100 1550
F 0 "Q8" H 2150 1550 50  0000 L CNN
F 1 "MMBT3904" H 2000 1800 50  0000 L CNN
F 2 "TO_SOT_Packages_SMD:SOT-23" H 2300 1475 50  0001 L CIN
F 3 "" H 2100 1550 50  0001 L CNN
	1    2100 1550
	-1   0    0    -1  
$EndComp
Wire Wire Line
	1000 3550 1000 4250
Connection ~ 1000 4150
Wire Wire Line
	1000 3550 3200 3550
Wire Wire Line
	3200 3550 3200 4000
Connection ~ 2100 3550
$Comp
L C C12
U 1 1
P 1350 2150
F 0 "C12" H 1375 2250 50  0000 L CNN
F 1 "10u" H 1375 2050 50  0000 L CNN
F 2 "Capacitors_SMD:C_1206" H 1388 2000 50  0001 C CNN
F 3 "" H 1350 2150 50  0001 C CNN
	1    1350 2150
	1    0    0    -1  
$EndComp
$Comp
L C C3
U 1 1
P 4350 5200
F 0 "C3" H 4375 5300 50  0000 L CNN
F 1 "10u" H 4375 5100 50  0000 L CNN
F 2 "Capacitors_SMD:C_0805" H 4388 5050 50  0001 C CNN
F 3 "" H 4350 5200 50  0001 C CNN
	1    4350 5200
	0    -1   -1   0   
$EndComp
$Comp
L C C13
U 1 1
P 4350 5450
F 0 "C13" H 4375 5550 50  0000 L CNN
F 1 "10u" H 4375 5350 50  0000 L CNN
F 2 "Capacitors_SMD:C_0805" H 4388 5300 50  0001 C CNN
F 3 "" H 4350 5450 50  0001 C CNN
	1    4350 5450
	0    -1   -1   0   
$EndComp
Wire Wire Line
	4200 5450 4150 5450
Wire Wire Line
	4150 5450 4150 5200
Connection ~ 4150 5200
Wire Wire Line
	4500 5450 4550 5450
Wire Wire Line
	4550 5450 4550 5200
Connection ~ 4550 5200
$Comp
L C C1
U 1 1
P 1050 2150
F 0 "C1" H 1075 2250 50  0000 L CNN
F 1 "10u" H 1075 2050 50  0000 L CNN
F 2 "Capacitors_SMD:C_1206" H 1088 2000 50  0001 C CNN
F 3 "" H 1050 2150 50  0001 C CNN
	1    1050 2150
	1    0    0    -1  
$EndComp
Wire Wire Line
	1350 2450 1350 2300
Wire Wire Line
	1350 2000 1050 2000
Wire Wire Line
	1350 2300 1050 2300
$Comp
L MMBT3904 Q9
U 1 1
P 2300 1950
F 0 "Q9" H 2350 1950 50  0000 L CNN
F 1 "MMBT3904" H 2550 2050 50  0000 L CNN
F 2 "TO_SOT_Packages_SMD:SOT-23" H 2500 1875 50  0001 L CIN
F 3 "" H 2300 1950 50  0001 L CNN
	1    2300 1950
	1    0    0    -1  
$EndComp
$Comp
L R R4
U 1 1
P 2000 2000
F 0 "R4" V 2080 2000 50  0000 C CNN
F 1 "120R" V 2000 2000 50  0000 C CNN
F 2 "Resistors_SMD:R_0805" V 1930 2000 50  0001 C CNN
F 3 "" H 2000 2000 50  0001 C CNN
	1    2000 2000
	-1   0    0    1   
$EndComp
$Comp
L R R5
U 1 1
P 2200 1050
F 0 "R5" V 2280 1050 50  0000 C CNN
F 1 "33k" V 2200 1050 50  0000 C CNN
F 2 "Resistors_SMD:R_0805" V 2130 1050 50  0001 C CNN
F 3 "" H 2200 1050 50  0001 C CNN
	1    2200 1050
	0    -1   -1   0   
$EndComp
$Comp
L R R6
U 1 1
P 2400 1350
F 0 "R6" V 2480 1350 50  0000 C CNN
F 1 "33k" V 2400 1350 50  0000 C CNN
F 2 "Resistors_SMD:R_0805" V 2330 1350 50  0001 C CNN
F 3 "" H 2400 1350 50  0001 C CNN
	1    2400 1350
	1    0    0    -1  
$EndComp
Wire Wire Line
	2000 2200 3350 2200
Wire Wire Line
	2350 1050 2750 1050
Wire Wire Line
	2400 1050 2400 1200
Wire Wire Line
	2000 1350 2000 1050
Wire Wire Line
	1750 1050 2050 1050
Wire Wire Line
	2300 1550 2400 1550
Wire Wire Line
	2400 1500 2400 1750
Wire Wire Line
	2400 2200 2400 2150
Wire Wire Line
	2000 2200 2000 2150
Connection ~ 2400 2200
Wire Wire Line
	2000 1750 2000 1850
Wire Wire Line
	2000 1800 2100 1800
Wire Wire Line
	2100 1800 2100 1950
Connection ~ 2000 1800
Connection ~ 2400 1550
Wire Wire Line
	1750 1900 1750 1050
Connection ~ 2000 1050
$Comp
L C C14
U 1 1
P 2750 1250
F 0 "C14" H 2775 1350 50  0000 L CNN
F 1 "10u" H 2775 1150 50  0000 L CNN
F 2 "Capacitors_SMD:C_1206" H 2788 1100 50  0001 C CNN
F 3 "" H 2750 1250 50  0001 C CNN
	1    2750 1250
	1    0    0    -1  
$EndComp
Wire Wire Line
	2750 1050 2750 1100
Connection ~ 2400 1050
$Comp
L GND #PWR030
U 1 1
P 2750 1400
F 0 "#PWR030" H 2750 1150 50  0001 C CNN
F 1 "GND" H 2750 1250 50  0000 C CNN
F 2 "" H 2750 1400 50  0001 C CNN
F 3 "" H 2750 1400 50  0001 C CNN
	1    2750 1400
	1    0    0    -1  
$EndComp
$Comp
L Screw_Terminal_01x01 MEC1
U 1 1
P 5700 1250
F 0 "MEC1" H 5700 1350 50  0000 C CNN
F 1 "Screw_Terminal_01x01" H 5700 1150 50  0000 C CNN
F 2 "seb_fp:m3_hole" H 5700 1250 50  0001 C CNN
F 3 "" H 5700 1250 50  0001 C CNN
	1    5700 1250
	1    0    0    -1  
$EndComp
$Comp
L Screw_Terminal_01x01 MEC2
U 1 1
P 5700 1500
F 0 "MEC2" H 5700 1600 50  0000 C CNN
F 1 "Screw_Terminal_01x01" H 5700 1400 50  0000 C CNN
F 2 "seb_fp:m3_hole" H 5700 1500 50  0001 C CNN
F 3 "" H 5700 1500 50  0001 C CNN
	1    5700 1500
	1    0    0    -1  
$EndComp
$Comp
L Screw_Terminal_01x01 MEC3
U 1 1
P 5700 1750
F 0 "MEC3" H 5700 1850 50  0000 C CNN
F 1 "Screw_Terminal_01x01" H 5700 1650 50  0000 C CNN
F 2 "seb_fp:m3_hole" H 5700 1750 50  0001 C CNN
F 3 "" H 5700 1750 50  0001 C CNN
	1    5700 1750
	1    0    0    -1  
$EndComp
$Comp
L Screw_Terminal_01x01 MEC4
U 1 1
P 5700 2000
F 0 "MEC4" H 5700 2100 50  0000 C CNN
F 1 "Screw_Terminal_01x01" H 5700 1900 50  0000 C CNN
F 2 "seb_fp:m3_hole" H 5700 2000 50  0001 C CNN
F 3 "" H 5700 2000 50  0001 C CNN
	1    5700 2000
	1    0    0    -1  
$EndComp
$Comp
L R R30
U 1 1
P 3200 4950
F 0 "R30" V 3280 4950 50  0000 C CNN
F 1 "10k" V 3200 4950 50  0000 C CNN
F 2 "Resistors_SMD:R_0805" V 3130 4950 50  0001 C CNN
F 3 "" H 3200 4950 50  0001 C CNN
	1    3200 4950
	-1   0    0    1   
$EndComp
$EndSCHEMATC
